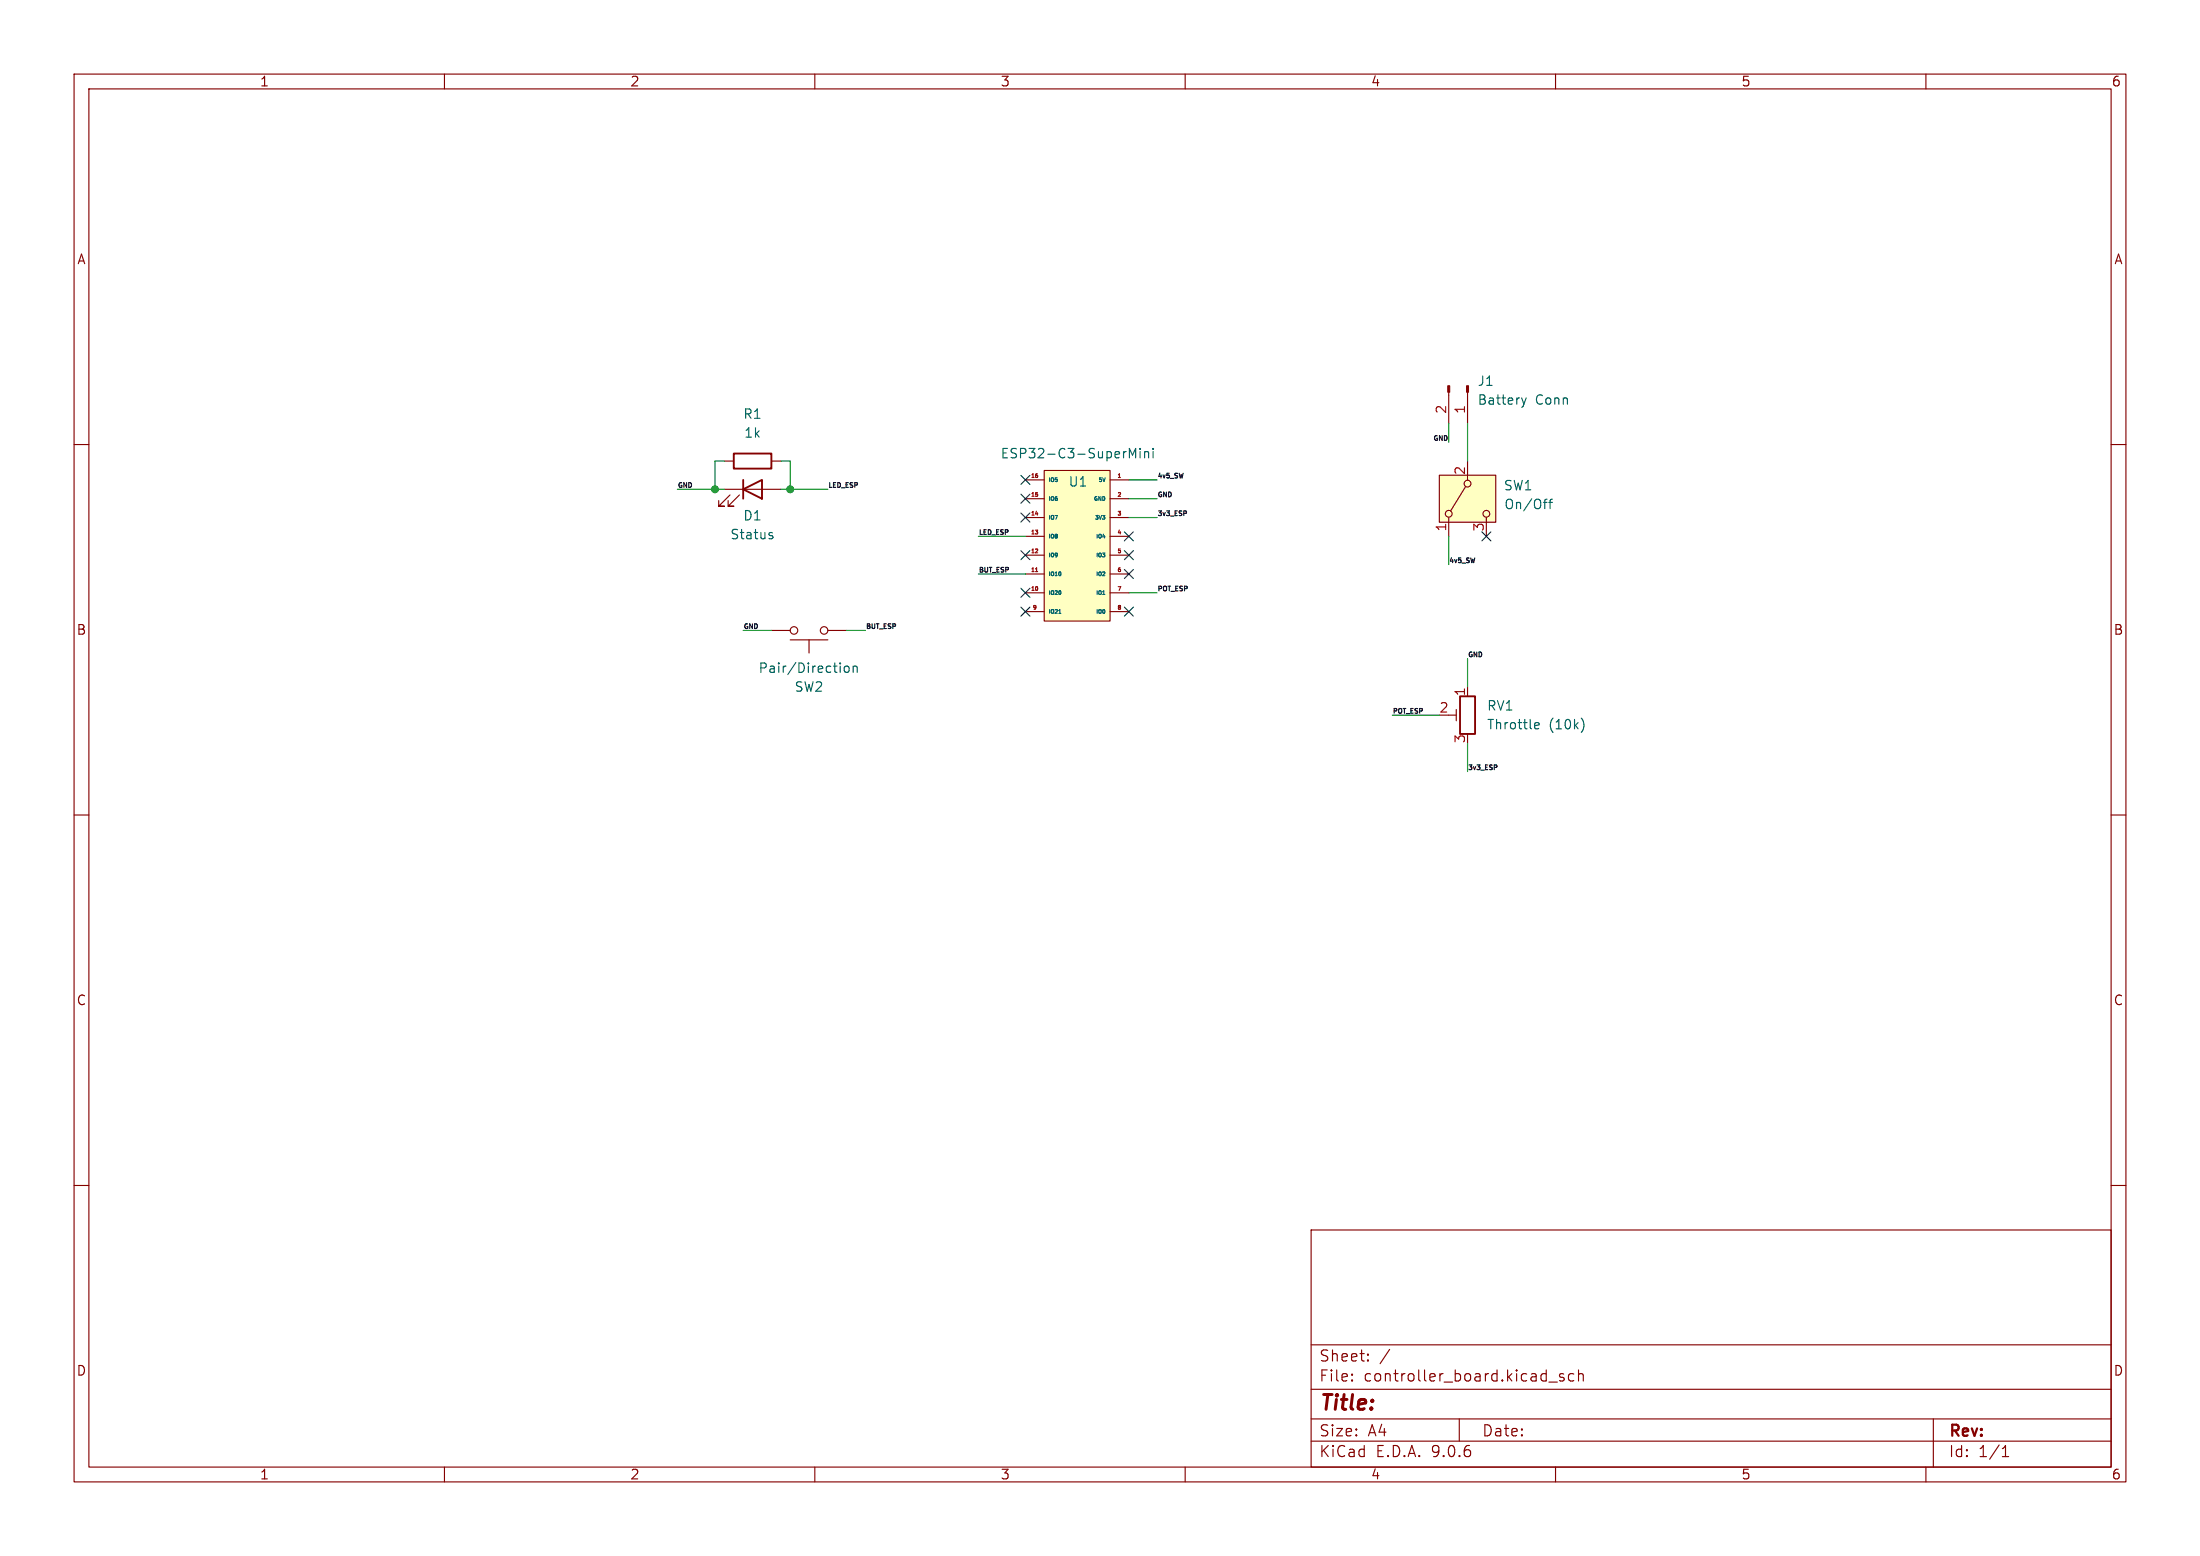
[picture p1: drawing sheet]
<svg xmlns="http://www.w3.org/2000/svg" width="297mm" height="210mm" viewBox="0 0 297 210" stroke-linecap="round" stroke-linejoin="round" font-family="sans-serif">
<g fill="none" stroke="#840000" stroke-width=".15">
<path d="M10 10h277v190h-277zM12 12h273v186h-273zM60 10v2M110 10v2M160 10v2M210 10v2M260 10v2M10 60h2M285 60h2M10 110h2M285 110h2M10 160h2"/>
<path d="M177 166h108v32h-108zM285 160h2M60 198v2M110 198v2M160 198v2M177 194.5h108M177 191.5h108M177 187.5h108M177 181.5h108M182.5 186.3h.1l-.1 .1M182.5 186.3v.1M182.5 185.5v.1"/>
<path d="M182.5 185.5h.1l-.1 .1M184.7 183.6v.1M184.7 183.6h-.1l.1 .1M184.7 182.8v.1M184.7 182.8h-.1l.1 .1M187.6 182.1l-1.3 2M197 191.5v3M209.1 186.5h1.1M210 198v2M211.1 185.5l-.4-.1-.2 .2 .1 .2 .5 .2 .1 .1-.1 .2-.1 .1-.5-.1M212.5 185.5l-.5-.1-.3 .3v.4l.2 .2 .1 .1 .5-.1M213.1 185.5a.37 .37 0 0 1 .6 .1v.8"/>
<path d="M213.1 184.9v1.5M260 198v2M261 191.5v6.5M270.3 196.6h.9M270.3 195.5l.4-.4v1.5"/>
</g>
<path d="M141 63.5h8.9v20.3h-8.9z" fill="#ffffc2"/>
<g fill="none" stroke="#840000" stroke-width=".15">
<path d="M195.6 52.9v4.3M198.1 52.9v4.3M138.4 64.8h2.6M138.4 67.3h2.6M138.4 69.9h2.6M138.4 72.4h2.6M138.4 74.9h2.6M138.4 77.5h2.6M141 63.5h8.9v20.3h-8.9zM149.9 64.8h2.5M149.9 67.3h2.5M149.9 69.9h2.5"/>
<path d="M149.9 72.4h2.5M149.9 74.9h2.5M149.9 77.5h2.5M138.4 80h2.6M138.4 82.6h2.6M149.9 80h2.5M149.9 82.6h2.5"/>
</g>
<path d="M139.8 71.6h.3l-.2 .2M139.8 69.4h.3M139.8 77.1h.3M139.8 66.5h.3M139.9 76.7v-.1v.5M140 74.1l.1 .2-.3 .3h.3M140 64.2v.2M140 66.7v.3M140 71.8v.2M140 79.2v.4M151 64.4h.3" fill="none" stroke="#a90000" stroke-width=".15"/>
<g fill="none" stroke="#006464" stroke-width=".15">
<path d="M205.4 53.7l.3 .9M205.7 54.6l-.2 .3M206 53.7l-.3 .9M147.9 69.6h.3l-.1 .2M148.4 69.6l.2 .5 .1-.5M148.7 64.5h-.2l-.1 .2M148.8 69.6h.4l-.2 .2M148.8 74.6h.4l-.2 .2M148.9 64.5l.1 .5 .2-.5M149 79.8v-.1v.5M149 72.1l-.1 .3h.3M149.1 69.8l.1 .1-.1 .2"/>
<path d="M149.1 74.8l.1 .1-.1 .3M149.1 77.2v.2l-.3 .3h.4M149.1 72.3v.3M152.5 61.8v-1.3l.4 .9 .4-.9v1.3M153.9 60.5v.1M153.9 60.9v.9M154.5 60.9v.9M154.5 61.1l.2-.2 .3 .1 .1 .8M155.7 60.5v.1M155.7 60.9v.9M142.9 82.8h.3M148.9 80.2h.3"/>
<path d="M149.1 82.3l.1 .2-.1 .3"/>
</g>
<g fill="#840000" stroke="#840000" stroke-width=".15">
<path d="M198 52.1h.2v.8h-.2z"/>
<path d="M195.5 52.1h.2v.8h-.2z"/>
</g>
<path d="M194.3 64.1h7.6v6.4h-7.6z" fill="#ffffc2"/>
<g fill="none" stroke="#840000" stroke-width=".15">
<path d="M97.8 66h7.6M97.8 62.2h1.3M98.6 66.8l-1.6 1.5h.8h-.8v-.7M99.8 66.8l-1.5 1.5h.8h-.8v-.7M104.1 62.2h1.3M194.3 64.1h7.6v6.4h-7.6zM195.6 69.9v2.5M197.9 65.7l-2.1 3.3M198.1 62.2v2.6M200.7 69.9v2.5M104.1 85.1h2.6M106.7 86.4h5.1"/>
<path d="M109.2 86.4v1.7M111.8 85.1h2.5M195.6 96.5h1M196.6 95.8v1.5M198.1 92.7v1.3"/>
<circle cx="195.6" cy="69.3" r=".46"/>
<circle cx="198.1" cy="65.3" r=".46"/>
<circle cx="200.7" cy="69.3" r=".46"/>
<circle cx="107.2" cy="85.1" r=".51"/>
<circle cx="111.3" cy="85.1" r=".51"/>
</g>
<g fill="none" stroke="#006464" stroke-width=".15">
<path d="M104 72.3l.3 .1 .1 .1-.2 .2h-.3M104 71.9h.3M208.4 67.8h.4M208.7 67.4h.1M209.1 67.8h.5M209.6 67.4h-.3v.2v1.1M113.4 89.5v.1M114.1 90l.3-.1 .2 .2v.4l-.2 .2h-.3l-.1-.2v-.4zM115.2 90l.2-.1 .3 .1v.7M115.2 89.9v.8M207.2 98.2l.2 .2 .3-.1M207.2 97.7l.2-.2h.2l.2 .2v.1l-.6 .1"/>
<path d="M213.5 97a1.49 1.49 0 0 1 0 1.8"/>
</g>
<path d="M99.1 61.2h5v2h-5zM100.3 66l2.6-1.2v2.5zM100.3 64.8v2.5M197.1 94h2v5.1h-2z" fill="none" stroke="#840000" stroke-width=".25"/>
<path d="M160.2 69v.2M202.1 103.3v.2" fill="none" stroke="#0f0f0f" stroke-width=".15"/>
<g fill="none" stroke="#009600" stroke-width=".15">
<path d="M195.6 57.2v2.5M198.1 57.2v5M91.4 66h6.4M97.8 62.2h-1.3v3.8M105.4 66h6.4M105.4 62.2h1.3v3.8M132.1 72.4h6.3M132.1 77.5h6.3M152.4 67.3h3.8M152.4 69.9h3.8M152.4 64.8h3.8M195.6 72.4v3.8"/>
<path d="M100.3 85.1h3.8M114.3 85.1h2.5M152.4 80h3.8M188 96.5h6.3M198.1 88.9v3.8M198.1 100.3v3.8"/>
</g>
<g fill="none" stroke="#000084" stroke-width=".15">
<path d="M137.8 69.2l1.2 1.3M137.8 64.2l1.2 1.2M137.8 79.4l1.2 1.2M137.8 66.7l1.2 1.2M137.8 74.3l1.2 1.2M139 69.2l-1.2 1.3M139 64.2l-1.2 1.2M139 79.4l-1.2 1.2M139 66.7l-1.2 1.2M139 74.3l-1.2 1.2M151.8 71.8l1.2 1.2M151.8 74.3l1.2 1.2"/>
<path d="M151.8 76.9l1.2 1.2M153 71.8l-1.2 1.2M153 74.3l-1.2 1.2M153 76.9l-1.2 1.2M200.1 71.8l1.2 1.2M201.3 71.8l-1.2 1.2M137.8 81.9l1.2 1.3M139 81.9l-1.2 1.3M151.8 81.9l1.2 1.3M153 81.9l-1.2 1.3"/>
</g>
<g fill="#009600" stroke="#009600" stroke-width=".15">
<circle cx="96.5" cy="66" r=".46"/>
<circle cx="106.7" cy="66" r=".46"/>
</g>
<text font-size="2.8" fill="#840000" x="178" y="190.9">Title:</text>
<g font-size="2.1" fill="#840000">
<text x="178" y="184">Sheet:</text>
<text x="178" y="186.7">File:</text>
<text x="184.1" y="186.7">controller_board.kicad_sch</text>
<text x="178" y="196.9">KiCad</text>
<text x="178" y="194.1">Size:</text>
<text x="184.7" y="194.1">A4</text>
<text x="185.7" y="196.9">E.D.A.</text>
<text x="193.3" y="196.9">9.0.6</text>
<text x="200" y="194.1">Date:</text>
<text x="263" y="194.3">Rev:</text>
<text x="263" y="196.9">Id:</text>
<text x="267.1" y="196.9">1/1</text>
</g>
<g font-size="1.8" fill="#840000">
<text x="35" y="11.9">1</text>
<text x="85" y="11.9">2</text>
<text x="135" y="11.9">3</text>
<text x="185" y="11.9">4</text>
<text x="235" y="11.9">5</text>
<text x="285" y="11.9">6</text>
<text x="10.3" y="35.9">A</text>
<text x="285.3" y="35.9">A</text>
<text x="10.3" y="85.9">B</text>
<text x="285.3" y="85.9">B</text>
<text x="10.3" y="135.9">C</text>
<text x="285.3" y="135.9">C</text>
<text x="10.3" y="185.9">D</text>
<text x="285.3" y="185.9">D</text>
<text x="35" y="199.9">1</text>
<text x="85" y="199.9">2</text>
<text x="135" y="199.9">3</text>
<text x="185" y="199.9">4</text>
<text x="235" y="199.9">5</text>
<text x="285" y="199.9">6</text>
</g>
<g font-size="1.8" fill="#006464">
<text x="199.4" y="52.3">J1</text>
<text x="100.3" y="56.7">R1</text>
<text x="100.4" y="59.3">1k</text>
<text x="199.4" y="54.8">Battery</text>
<text x="207.3" y="54.8">Conn</text>
<text x="135" y="62.1">ESP32-C3-SuperMini</text>
<text x="144.2" y="65.9">U1</text>
<text x="100.3" y="70.5">D1</text>
<text x="202.9" y="66.4">SW1</text>
<text x="203" y="68.9">On/Off</text>
<text x="98.5" y="73">Status</text>
<text x="102.3" y="91">Pair/Direction</text>
<text x="107.2" y="93.6">SW2</text>
<text x="200.7" y="96.1">RV1</text>
<text x="200.7" y="98.7">Throttle</text>
<text x="209.1" y="98.7">(10k)</text>
</g>
<g font-size="1.8" fill="#a90000">
<text x="195.3" y="56" transform="rotate(-90 195.3 56)">2</text>
<text x="197.9" y="56" transform="rotate(-90 197.9 56)">1</text>
<text x="197.9" y="64.2" transform="rotate(-90 197.9 64.2)">2</text>
<text x="195.3" y="71.8" transform="rotate(-90 195.3 71.8)">1</text>
<text x="200.4" y="71.8" transform="rotate(-90 200.4 71.8)">3</text>
<text x="197.9" y="94.1" transform="rotate(-90 197.9 94.1)">1</text>
<text x="194.2" y="96.3">2</text>
<text x="197.9" y="100.4" transform="rotate(-90 197.9 100.4)">3</text>
</g>
<g font-size=".9" fill="#0f0f0f">
<text x="193.3" y="59.5">GND</text>
<text x="91.4" y="65.9">GND</text>
<text x="111.8" y="65.9">LED_ESP</text>
<text x="156.2" y="64.6">4v5_SW</text>
<text x="156.2" y="67.1">GND</text>
<text x="156.2" y="69.7">3v3_ESP</text>
<text x="132.1" y="77.3">BUT_ESP</text>
<text x="132.1" y="72.2">LED_ESP</text>
<text x="195.6" y="76">4v5_SW</text>
<text x="156.2" y="79.8">POT_ESP</text>
<text x="100.3" y="84.9">GND</text>
<text x="116.8" y="84.9">BUT_ESP</text>
<text x="198.1" y="88.7">GND</text>
<text x="188" y="96.3">POT_ESP</text>
<text x="198.1" y="104">3v3_ESP</text>
</g>
<g font-size=".7" fill="#a90000">
<text x="139" y="64.5">16</text>
<text x="150.7" y="64.5">1</text>
<text x="139" y="67.1">15</text>
<text x="139" y="69.6">14</text>
<text x="150.7" y="67.1">2</text>
<text x="150.7" y="69.6">3</text>
<text x="139" y="72.1">13</text>
<text x="139" y="74.7">12</text>
<text x="139" y="77.2">11</text>
<text x="150.7" y="72.1">4</text>
<text x="150.7" y="74.7">5</text>
<text x="150.7" y="77.2">6</text>
<text x="139" y="79.8">10</text>
<text x="139.3" y="82.3">9</text>
<text x="150.7" y="79.8">7</text>
<text x="150.7" y="82.3">8</text>
</g>
<g font-size=".7" fill="#006464">
<text x="141.5" y="65.3">IO5</text>
<text x="148.1" y="65.3">5V</text>
<text x="141.5" y="67.8">IO6</text>
<text x="141.5" y="70.3">IO7</text>
<text x="147.4" y="67.8">GND</text>
<text x="147.6" y="70.3">3V3</text>
<text x="141.5" y="72.9">IO8</text>
<text x="141.5" y="75.4">IO9</text>
<text x="141.5" y="78">IO10</text>
<text x="147.7" y="72.9">IO4</text>
<text x="147.7" y="75.4">IO3</text>
<text x="147.7" y="78">IO2</text>
<text x="141.5" y="80.5">IO20</text>
<text x="141.5" y="83">IO21</text>
<text x="147.7" y="80.5">IO1</text>
<text x="147.7" y="83">IO0</text>
</g>
</svg>
